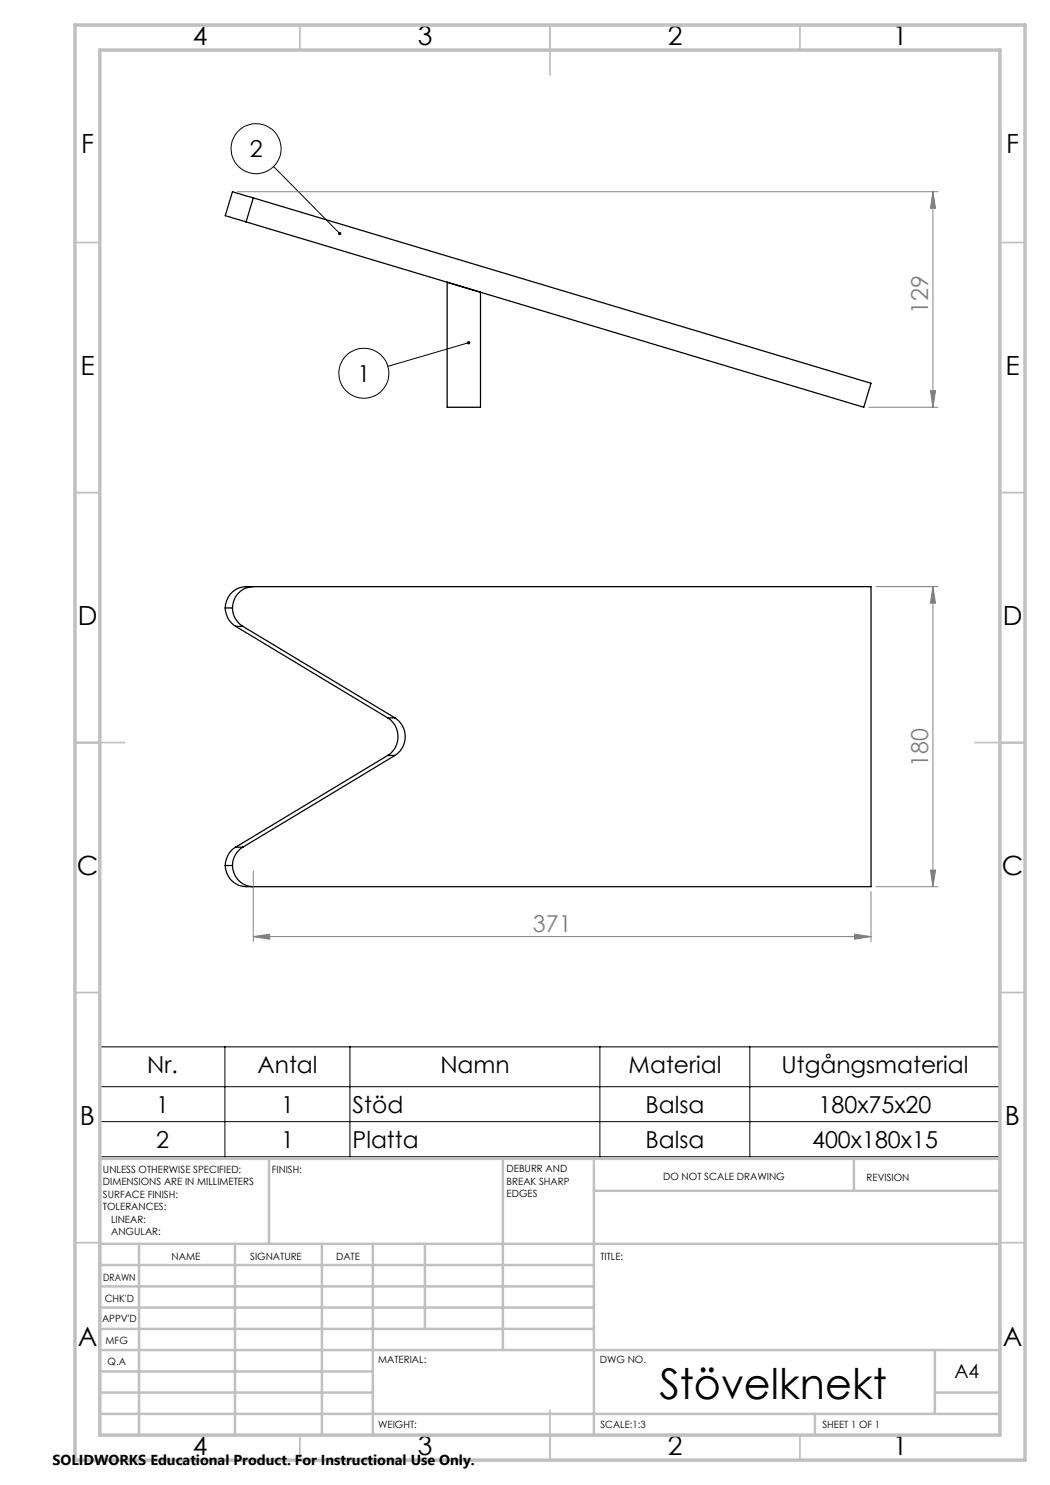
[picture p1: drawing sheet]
<svg xmlns="http://www.w3.org/2000/svg" width="210mm" height="297mm" viewBox="0 0 210 297" stroke-linecap="round" stroke-linejoin="round" font-family="sans-serif">
<g fill="none" stroke="#000" stroke-width=".25">
<path d="M50.7 39.6l-4.2-1.3-1.5 4.8 4.2 1.3M50.7 39.6l-1.5 4.8M50.7 39.6l123.5 37.1-1.4 4.8-123.6-37.1M89.4 56.4v25.1h6.7v-23M50.7 117.3a4.2 4.2 0 0 0-4.2 4.3M45 121.6a4.2 4.2 0 0 1 4.2-4.3h125v60h-125a4.2 4.2 0 0 1-4.2-4.2M45 121.6a4.3 4.3 0 0 0 2.1 3.7M45 121.6h1.5M46.5 121.6a4.3 4.3 0 0 0 2.1 3.7M47.1 125.3h1.5M47.1 125.3l30.4 18.3M48.6 125.3l30.4 18.3"/>
<path d="M77.5 143.6a4.5 4.5 0 0 1 0 7.5M77.5 143.6h1.5M77.5 151.1l-30.4 18.3M77.5 151.1h1.5M79 143.6a4.5 4.5 0 0 1 0 7.5M79 151.1l-30.4 18.3M45 173.1h1.5M46.5 173.1a4.2 4.2 0 0 0 4.2 4.2M47.1 169.4a4.3 4.3 0 0 0-2.1 3.7M47.1 169.4h1.5M48.6 169.4a4.3 4.3 0 0 0-2.1 3.7"/>
</g>
<g fill="none" stroke="#000" stroke-width=".2">
<path d="M54.7 33.3l13.2 13.4M93.7 68.5l-16.1 4.8M20 209.4h180v21.9h-180zM20 217.3h180M45 209.4v21.9M70 209.4v21.9M120 209.4v21.9M150 209.4v21.9M20 224.3h180"/>
<circle cx="51.2" cy="29.7" r="5"/>
<circle cx="72.8" cy="74.7" r="5"/>
</g>
<g fill="none" stroke="#808080" stroke-width=".2">
<path d="M47.5 38.3h140.1M186.6 38.3v43.2M186.6 38.3l.5 3.4h-1zM186.1 78.1h1l-.5 3.4zM173.8 81.5h13.8M175.2 117.3h12.4M186.6 117.3v60M186.6 117.3l.5 3.3h-1zM50.7 174.2v14.1M174.2 178.3v10M175.2 177.3h12.4M186.1 174h1l-.5 3.3z"/>
<path d="M50.7 187.3l3.2-.5v1.1zM50.7 187.3h123.5M170.9 186.8l3.3 .5-3.3 .6z"/>
</g>
<g fill="none" stroke="#c0c0c0" stroke-width=".35">
<path d="M60 5v5M110 5v10M160 5v5M15 48.5h5M200 48.5h5M15 98.5h5M200 98.5h5M15 148.5h10M195 148.5h10M15 198.5h5M200 198.5h5M15 248.5h5"/>
<path d="M200 248.5h5M60 287v5M110 282v10M160 287v5"/>
</g>
<g fill="none" stroke="#c0c0c0" stroke-width=".5">
<path d="M53.8 231.8v17M100.6 231.8v38.2M118.8 231.8v55.2M118.8 238.2h81.2M170.8 231.8v6.4M200 231.8h-180v55.2M20 248.8h180M20 257.3h98.8M20 253h98.8M27.8 248.8v38.2M47 248.8v38.2M64.4 248.8v38.2"/>
<path d="M74.6 248.8v38.2M85 248.8v17M20 265.8h98.8M20 261.5h98.8M20 278.5h54.6M20 274.3h54.6M20 270h180M187 278.5h13M187 270v12.8M20 282.8h180M163 282.8v4.2"/>
</g>
<path d="M15 5h190v287h-190zM20 10h180v277h-180z" fill="none" stroke="#c0c0c0" stroke-width=".7"/>
<path d="M67.7 46.4a.35 .35 0 0 0 0 .5 .35 .35 0 0 0 .5 .1l-.3-.3 .3 .3 .1-.2a.35 .35 0 0 0-.2-.4 .35 .35 0 0 0-.4 0zM93.5 68.3a.34 .34 0 0 0 .1 .6 .35 .35 0 0 0 .5-.5l-.4 .1 .4-.1-.3-.2z" fill="#000"/>
<g fill="#808080">
<path d="M50.7 187.3l3.2-.5v1.1zM170.9 186.8l3.3 .5-3.3 .6z"/>
<path d="M186.1 78.1h1l-.5 3.4zM186.6 38.3l.5 3.4h-1zM186.1 174h1l-.5 3.3zM186.6 117.3l.5 3.3h-1z"/>
</g>
<text font-size="8.5" x="131.9" y="279.7">Stövelknekt</text>
<g font-size="5.3">
<text x="38.5" y="8.9">4</text>
<text x="83.5" y="8.9">3</text>
<text x="133.6" y="8.9">2</text>
<text x="178.6" y="8.9">1</text>
<text x="16.2" y="30.7">F</text>
<text x="201.2" y="30.7">F</text>
<text x="16.1" y="74.9">E</text>
<text x="201.1" y="74.9">E</text>
<text x="15.5" y="124.9">D</text>
<text x="200.5" y="124.9">D</text>
<text x="15.4" y="174.9">C</text>
<text x="200.4" y="174.9">C</text>
<text x="16" y="224.9">B</text>
<text x="201" y="224.9">B</text>
<text x="15.5" y="269.2">A</text>
<text x="200.5" y="269.2">A</text>
<text x="38.5" y="290.9">4</text>
<text x="83.5" y="290.9">3</text>
<text x="133.6" y="290.9">2</text>
<text x="178.6" y="290.9">1</text>
</g>
<g font-size="4.7">
<text x="49.9" y="31.4">2</text>
<text x="71.5" y="76.3">1</text>
<text x="29.4" y="214.6">Nr.</text>
<text x="51.5" y="214.6">Antal</text>
<text x="88.1" y="214.6">Namn</text>
<text x="125.7" y="214.6">Material</text>
<text x="156.3" y="214.6">Utgångsmaterial</text>
<text x="31.2" y="222.5">1</text>
<text x="56.2" y="222.5">1</text>
<text x="70.5" y="222.5">Stöd</text>
<text x="129.1" y="222.5">Balsa</text>
<text x="163.7" y="222.5">180x75x20</text>
<text x="31.2" y="229.5">2</text>
<text x="56.2" y="229.5">1</text>
<text x="70.5" y="229.5">Platta</text>
<text x="129.1" y="229.5">Balsa</text>
<text x="162.4" y="229.5">400x180x15</text>
</g>
<g font-size="4.7" fill="#808080">
<text x="185.6" y="62.9" transform="rotate(-90 185.6 62.9)">129</text>
<text x="185.6" y="153.4" transform="rotate(-90 185.6 153.4)">180</text>
<text x="106.6" y="186.3">371</text>
</g>
<text font-size="3.9" x="190.9" y="275.5">A4</text>
<text font-size="2.9" x="10.5" y="292.9">SOLIDWORKS Educational Product. For Instructional Use Only.</text>
<g font-size="2">
<text x="20.6" y="234.6">UNLESS OTHERWISE SPECIFIED:</text>
<text x="20.6" y="237.1">DIMENSIONS ARE IN MILLIMETERS</text>
<text x="20.6" y="239.6">SURFACE FINISH:</text>
<text x="54.4" y="234.6">FINISH:</text>
<text x="101.3" y="234.5">DEBURR AND</text>
<text x="101.3" y="237">BREAK SHARP</text>
<text x="101.3" y="239.5">EDGES</text>
<text x="132.6" y="236">DO NOT SCALE DRAWING</text>
<text x="173.3" y="236.2">REVISION</text>
<text x="20.6" y="242.1">TOLERANCES:</text>
<text x="22.2" y="244.6">LINEAR:</text>
<text x="22.2" y="247.1">ANGULAR:</text>
<text x="34.3" y="252">NAME</text>
<text x="50" y="251.9">SIGNATURE</text>
<text x="67.2" y="251.9">DATE</text>
<text x="120.1" y="251.9">TITLE:</text>
<text x="20.6" y="256.1">DRAWN</text>
<text x="20.9" y="260.3">CHK'D</text>
<text x="20.4" y="264.4">APPV'D</text>
<text x="21.1" y="268.8">MFG</text>
<text x="21.5" y="273">Q.A</text>
<text x="75.6" y="272.5">MATERIAL:</text>
<text x="120" y="272.5">DWG NO.</text>
<text x="75.6" y="285.5">WEIGHT:</text>
<text x="120.1" y="285.6">SCALE:1:3</text>
<text x="164.5" y="285.6">SHEET 1 OF 1</text>
</g>
</svg>
